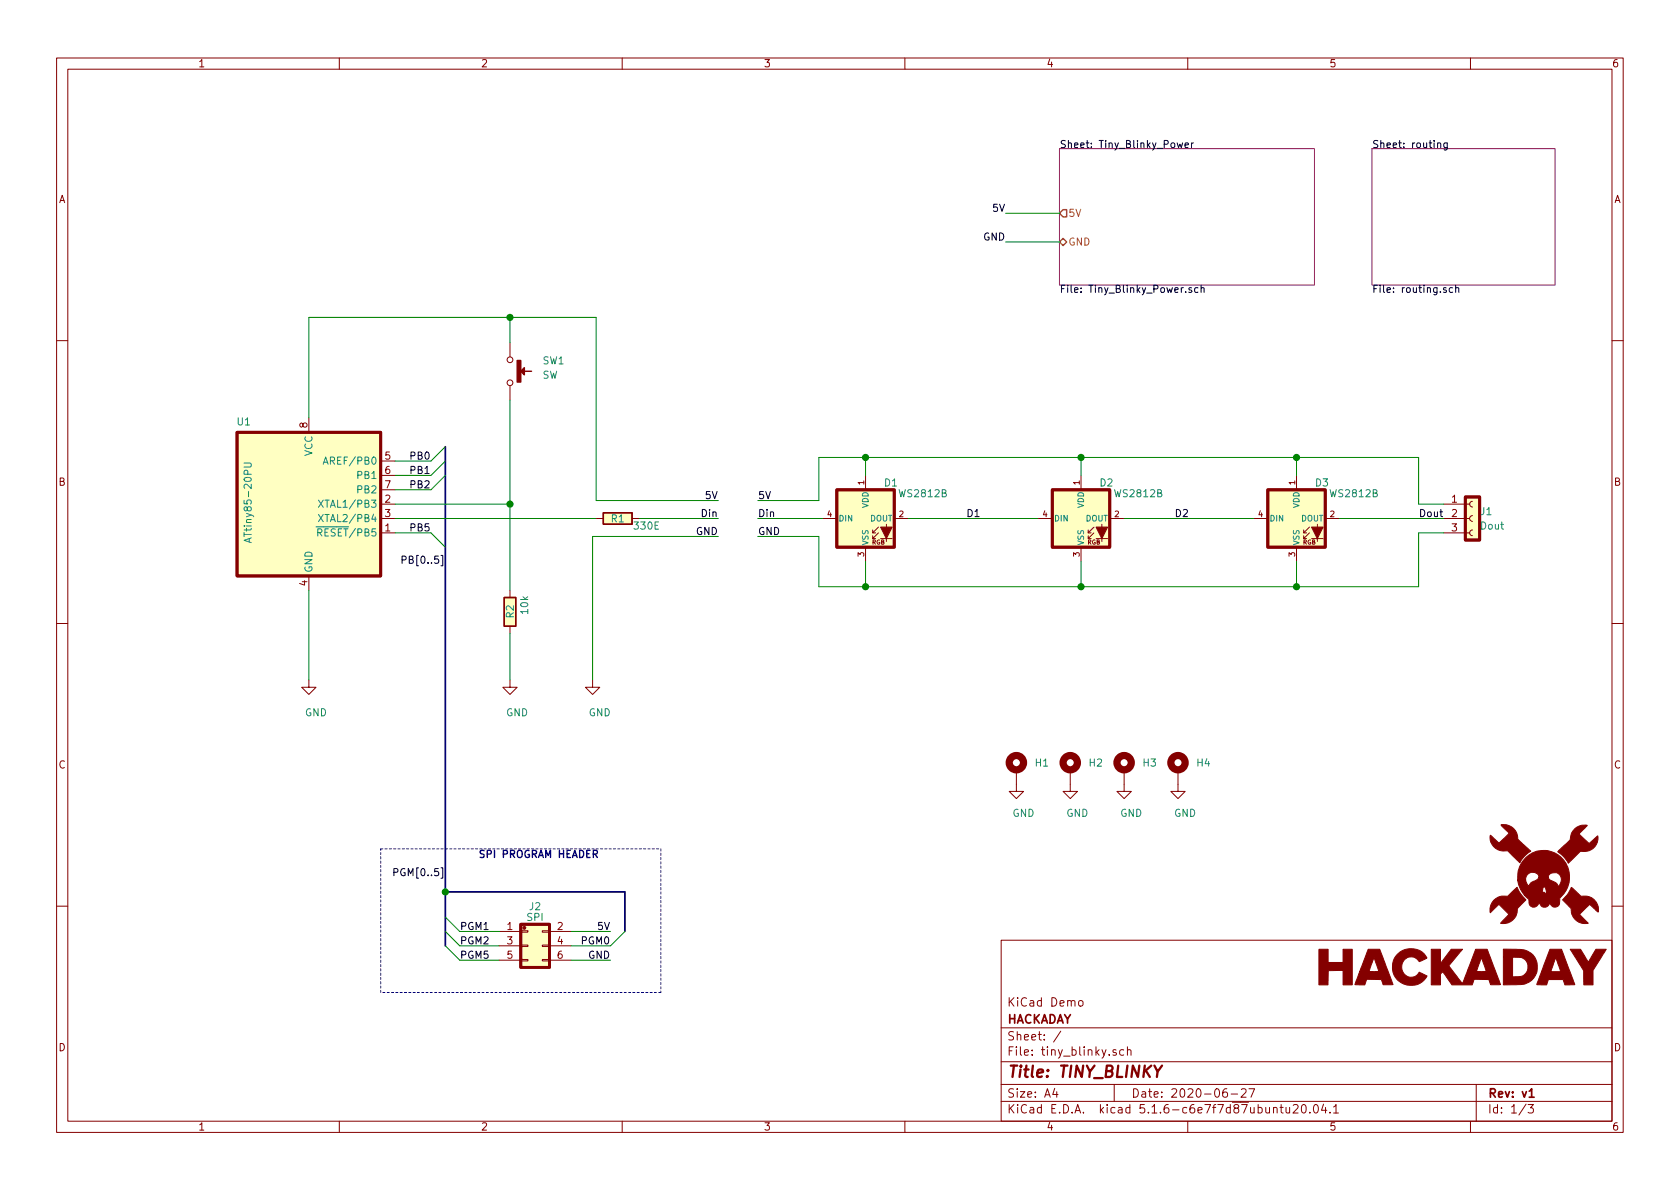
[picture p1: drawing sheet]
EESchema Schematic File Version 4
EELAYER 30 0
EELAYER END
$Descr A4 11693 8268
encoding utf-8
Sheet 1 3
Title "TINY_BLINKY"
Date "2020-06-27"
Rev "v1"
Comp "HACKADAY"
Comment1 "KiCad Demo"
Comment2 ""
Comment3 ""
Comment4 ""
$EndDescr
$Comp
L tiny_blinky:ATtiny85-20PU U1
U 1 1
P 2150 3500
F 0 "U1" H 1750 4075 50  0000 R CNN
F 1 "ATtiny85-20PU" V 1725 3800 50  0000 R CNN
F 2 "tiny_blinky:DIP-8_W7.62mm" H 2150 3500 50  0001 C CIN
F 3 "http://ww1.microchip.com/downloads/en/DeviceDoc/atmel-2586-avr-8-bit-microcontroller-attiny25-attiny45-attiny85_datasheet.pdf" H 2150 3500 50  0001 C CNN
	1    2150 3500
	1    0    0    -1  
$EndComp
$Comp
L tiny_blinky:R R2
U 1 1
P 3550 4250
F 0 "R2" V 3550 4200 50  0000 L CNN
F 1 "10k" V 3650 4225 50  0000 L CNN
F 2 "tiny_blinky:R_Axial_DIN0207_L6.3mm_D2.5mm_P7.62mm_Horizontal" V 3480 4250 50  0001 C CNN
F 3 "~" H 3550 4250 50  0001 C CNN
	1    3550 4250
	1    0    0    -1  
$EndComp
$Comp
L tiny_blinky:R R1
U 1 1
P 4300 3600
F 0 "R1" V 4300 3600 50  0000 C CNN
F 1 "330E" V 4350 3800 50  0000 C CNN
F 2 "tiny_blinky:R_Axial_DIN0207_L6.3mm_D2.5mm_P7.62mm_Horizontal" V 4230 3600 50  0001 C CNN
F 3 "~" H 4300 3600 50  0001 C CNN
	1    4300 3600
	0    1    1    0   
$EndComp
Wire Wire Line
	3550 2775 3550 3500
Wire Wire Line
	2750 3500 3550 3500
Connection ~ 3550 3500
Wire Wire Line
	3550 3500 3550 4100
Wire Wire Line
	4150 3600 2750 3600
Wire Wire Line
	2150 2900 2150 2200
Wire Wire Line
	2150 2200 3550 2200
Wire Wire Line
	4150 2200 4150 3475
Wire Wire Line
	4150 3475 5000 3475
Wire Wire Line
	3550 2375 3550 2200
Connection ~ 3550 2200
Wire Wire Line
	3550 2200 4150 2200
Wire Wire Line
	4450 3600 5000 3600
Wire Wire Line
	5000 3725 4125 3725
Wire Wire Line
	4125 3725 4125 4725
$Comp
L power:GND #PWR01
U 1 1
P 2150 4725
F 0 "#PWR01" H 2150 4475 50  0001 C CNN
F 1 "GND" H 2200 4500 50  0000 C CNN
F 2 "" H 2150 4725 50  0001 C CNN
F 3 "" H 2150 4725 50  0001 C CNN
	1    2150 4725
	1    0    0    -1  
$EndComp
Wire Wire Line
	2150 4100 2150 4725
$Comp
L power:GND #PWR02
U 1 1
P 3550 4725
F 0 "#PWR02" H 3550 4475 50  0001 C CNN
F 1 "GND" H 3600 4500 50  0000 C CNN
F 2 "" H 3550 4725 50  0001 C CNN
F 3 "" H 3550 4725 50  0001 C CNN
	1    3550 4725
	1    0    0    -1  
$EndComp
Wire Wire Line
	3550 4400 3550 4725
$Comp
L power:GND #PWR03
U 1 1
P 4125 4725
F 0 "#PWR03" H 4125 4475 50  0001 C CNN
F 1 "GND" H 4175 4500 50  0000 C CNN
F 2 "" H 4125 4725 50  0001 C CNN
F 3 "" H 4125 4725 50  0001 C CNN
	1    4125 4725
	1    0    0    -1  
$EndComp
Text Label 5000 3475 2    50   ~ 0
5V
Text Label 5000 3600 2    50   ~ 0
Din
Text Label 5000 3725 2    50   ~ 0
GND
$Comp
L tiny_blinky:WS2812B D1
U 1 1
P 6025 3600
F 0 "D1" H 6150 3850 50  0000 L CNN
F 1 "WS2812B" H 6250 3775 50  0000 L CNN
F 2 "tiny_blinky:LED_WS2812B_PLCC4_5.0x5.0mm_P3.2mm" H 6075 3300 50  0001 L TNN
F 3 "https://cdn-shop.adafruit.com/datasheets/WS2812B.pdf" H 6125 3225 50  0001 L TNN
	1    6025 3600
	1    0    0    -1  
$EndComp
$Comp
L tiny_blinky:WS2812B D2
U 1 1
P 7525 3600
F 0 "D2" H 7650 3850 50  0000 L CNN
F 1 "WS2812B" H 7750 3775 50  0000 L CNN
F 2 "tiny_blinky:LED_WS2812B_PLCC4_5.0x5.0mm_P3.2mm" H 7575 3300 50  0001 L TNN
F 3 "https://cdn-shop.adafruit.com/datasheets/WS2812B.pdf" H 7625 3225 50  0001 L TNN
	1    7525 3600
	1    0    0    -1  
$EndComp
$Comp
L tiny_blinky:WS2812B D3
U 1 1
P 9025 3600
F 0 "D3" H 9150 3850 50  0000 L CNN
F 1 "WS2812B" H 9250 3775 50  0000 L CNN
F 2 "tiny_blinky:LED_WS2812B_PLCC4_5.0x5.0mm_P3.2mm" H 9075 3300 50  0001 L TNN
F 3 "https://cdn-shop.adafruit.com/datasheets/WS2812B.pdf" H 9125 3225 50  0001 L TNN
	1    9025 3600
	1    0    0    -1  
$EndComp
Wire Wire Line
	6325 3600 7225 3600
Wire Wire Line
	7825 3600 8725 3600
Wire Wire Line
	9025 3300 9025 3175
Wire Wire Line
	9025 3175 7525 3175
Wire Wire Line
	6025 3175 6025 3300
Wire Wire Line
	7525 3300 7525 3175
Connection ~ 7525 3175
Wire Wire Line
	7525 3175 6025 3175
Wire Wire Line
	6025 3900 6025 4075
Wire Wire Line
	6025 4075 7525 4075
Wire Wire Line
	9025 4075 9025 3900
Wire Wire Line
	7525 3900 7525 4075
Connection ~ 7525 4075
Wire Wire Line
	7525 4075 9025 4075
Wire Wire Line
	6025 3175 5700 3175
Wire Wire Line
	5700 3175 5700 3475
Wire Wire Line
	5700 3475 5275 3475
Connection ~ 6025 3175
Wire Wire Line
	5725 3600 5275 3600
Wire Wire Line
	6025 4075 5700 4075
Wire Wire Line
	5700 4075 5700 3725
Wire Wire Line
	5700 3725 5275 3725
Connection ~ 6025 4075
Text Label 5275 3475 0    50   ~ 0
5V
Text Label 5275 3600 0    50   ~ 0
Din
Text Label 5275 3725 0    50   ~ 0
GND
$Comp
L tiny_blinky:Conn_01x03_Female J1
U 1 1
P 10250 3600
F 0 "J1" H 10300 3650 50  0000 L CNN
F 1 "Dout" H 10300 3550 50  0000 L CNN
F 2 "tiny_blinky:PinSocket_1x03_P2.54mm_Vertical" H 10250 3600 50  0001 C CNN
F 3 "~" H 10250 3600 50  0001 C CNN
	1    10250 3600
	1    0    0    -1  
$EndComp
Wire Wire Line
	9025 3175 9875 3175
Wire Wire Line
	9875 3175 9875 3500
Wire Wire Line
	9875 3500 10050 3500
Connection ~ 9025 3175
Wire Wire Line
	9325 3600 10050 3600
Wire Wire Line
	9025 4075 9875 4075
Wire Wire Line
	9875 4075 9875 3700
Wire Wire Line
	9875 3700 10050 3700
Connection ~ 9025 4075
Text Label 9875 3600 0    50   ~ 0
Dout
Text Label 6725 3600 0    50   ~ 0
D1
Text Label 8175 3600 0    50   ~ 0
D2
Wire Wire Line
	2750 3200 3000 3200
Wire Wire Line
	2750 3300 3000 3300
Wire Wire Line
	2750 3400 3000 3400
Wire Wire Line
	2750 3700 3000 3700
Text Label 3000 3200 2    50   ~ 0
PB0
Text Label 3000 3300 2    50   ~ 0
PB1
Text Label 3000 3400 2    50   ~ 0
PB2
Text Label 3000 3700 2    50   ~ 0
PB5
$Comp
L tiny_blinky:Conn_02x03_Odd_Even J2
U 1 1
P 3675 6575
F 0 "J2" H 3725 6850 50  0000 C CNN
F 1 "SPI" H 3725 6775 50  0000 C CNN
F 2 "tiny_blinky:PinHeader_2x03_P2.54mm_Vertical" H 3675 6575 50  0001 C CNN
F 3 "~" H 3675 6575 50  0001 C CNN
	1    3675 6575
	1    0    0    -1  
$EndComp
Wire Wire Line
	3475 6475 3200 6475
Wire Wire Line
	3475 6575 3200 6575
Wire Wire Line
	3475 6675 3200 6675
Wire Wire Line
	4250 6475 3975 6475
Wire Wire Line
	4250 6575 3975 6575
Wire Wire Line
	4250 6675 3975 6675
Text Label 3200 6475 0    50   ~ 0
PGM1
Text Label 3200 6575 0    50   ~ 0
PGM2
Text Label 3200 6675 0    50   ~ 0
PGM5
Text Label 4250 6575 2    50   ~ 0
PGM0
Text Label 4250 6675 2    50   ~ 0
GND
$Sheet
S 7375 1025 1775 950 
U 5EF97AD5
F0 "Tiny_Blinky_Power" 50
F1 "Tiny_Blinky_Power.sch" 50
F2 "5V" O L 7375 1475 50 
F3 "GND" B L 7375 1675 50 
$EndSheet
Wire Wire Line
	7375 1475 7000 1475
Wire Wire Line
	7375 1675 7000 1675
Text Label 7000 1475 2    50   ~ 0
5V
Text Label 7000 1675 2    50   ~ 0
GND
Entry Wire Line
	3000 3300 3100 3200
Entry Wire Line
	3000 3400 3100 3300
Entry Wire Line
	3000 3200 3100 3100
Entry Wire Line
	3000 3700 3100 3800
Entry Wire Line
	4250 6575 4350 6475
Entry Wire Line
	3100 6375 3200 6475
Entry Wire Line
	3100 6475 3200 6575
Entry Wire Line
	3100 6575 3200 6675
Connection ~ 3100 6200
Wire Bus Line
	3100 6200 4350 6200
Wire Notes Line
	2650 5900 4600 5900
Wire Notes Line
	4600 5900 4600 6900
Wire Notes Line
	4600 6900 2650 6900
Wire Notes Line
	2650 6900 2650 5900
Text Notes 4175 5975 2    50   ~ 10
SPI PROGRAM HEADER
Text Label 4250 6475 2    50   ~ 0
5V
Wire Bus Line
	4350 6475 4350 6200
Text Label 3100 3925 2    50   ~ 0
PB[0..5]
Text Label 3100 6100 2    50   ~ 0
PGM[0..5]
$Comp
L Mechanical:MountingHole_Pad H1
U 1 1
P 7075 5350
F 0 "H1" H 7200 5400 50  0000 L CNN
F 1 "MountingHole_Pad" H 7200 5325 50  0001 L CNN
F 2 "tiny_blinky:MountingHole_3.2mm_M3_Pad_Via" H 7075 5350 50  0001 C CNN
F 3 "~" H 7075 5350 50  0001 C CNN
	1    7075 5350
	1    0    0    -1  
$EndComp
$Comp
L power:GND #PWR04
U 1 1
P 7075 5450
F 0 "#PWR04" H 7075 5200 50  0001 C CNN
F 1 "GND" H 7125 5250 50  0000 C CNN
F 2 "" H 7075 5450 50  0001 C CNN
F 3 "" H 7075 5450 50  0001 C CNN
	1    7075 5450
	1    0    0    -1  
$EndComp
$Comp
L Mechanical:MountingHole_Pad H2
U 1 1
P 7450 5350
F 0 "H2" H 7575 5400 50  0000 L CNN
F 1 "MountingHole_Pad" H 7575 5325 50  0001 L CNN
F 2 "tiny_blinky:MountingHole_3.2mm_M3_Pad_Via" H 7450 5350 50  0001 C CNN
F 3 "~" H 7450 5350 50  0001 C CNN
	1    7450 5350
	1    0    0    -1  
$EndComp
$Comp
L power:GND #PWR05
U 1 1
P 7450 5450
F 0 "#PWR05" H 7450 5200 50  0001 C CNN
F 1 "GND" H 7500 5250 50  0000 C CNN
F 2 "" H 7450 5450 50  0001 C CNN
F 3 "" H 7450 5450 50  0001 C CNN
	1    7450 5450
	1    0    0    -1  
$EndComp
$Comp
L Mechanical:MountingHole_Pad H3
U 1 1
P 7825 5350
F 0 "H3" H 7950 5400 50  0000 L CNN
F 1 "MountingHole_Pad" H 7950 5325 50  0001 L CNN
F 2 "tiny_blinky:MountingHole_3.2mm_M3_Pad_Via" H 7825 5350 50  0001 C CNN
F 3 "~" H 7825 5350 50  0001 C CNN
	1    7825 5350
	1    0    0    -1  
$EndComp
$Comp
L power:GND #PWR06
U 1 1
P 7825 5450
F 0 "#PWR06" H 7825 5200 50  0001 C CNN
F 1 "GND" H 7875 5250 50  0000 C CNN
F 2 "" H 7825 5450 50  0001 C CNN
F 3 "" H 7825 5450 50  0001 C CNN
	1    7825 5450
	1    0    0    -1  
$EndComp
$Comp
L Mechanical:MountingHole_Pad H4
U 1 1
P 8200 5350
F 0 "H4" H 8325 5400 50  0000 L CNN
F 1 "MountingHole_Pad" H 8325 5325 50  0001 L CNN
F 2 "tiny_blinky:MountingHole_3.2mm_M3_Pad_Via" H 8200 5350 50  0001 C CNN
F 3 "~" H 8200 5350 50  0001 C CNN
	1    8200 5350
	1    0    0    -1  
$EndComp
$Comp
L power:GND #PWR07
U 1 1
P 8200 5450
F 0 "#PWR07" H 8200 5200 50  0001 C CNN
F 1 "GND" H 8250 5250 50  0000 C CNN
F 2 "" H 8200 5450 50  0001 C CNN
F 3 "" H 8200 5450 50  0001 C CNN
	1    8200 5450
	1    0    0    -1  
$EndComp
$Comp
L tiny_blinky:LOGO_hackaday G2
U 1 1
P 10175 6725
F 0 "G2" H 10175 7075 60  0001 C CNN
F 1 "LOGO_hackaday" H 10175 6950 60  0001 C CNN
F 2 "tiny_blinky:logo_hackaday" H 10175 6725 50  0001 C CNN
F 3 "" H 10175 6725 50  0001 C CNN
	1    10175 6725
	1    0    0    -1  
$EndComp
$Comp
L tiny_blinky:LOGO_skull G1
U 1 1
P 10750 6075
F 0 "G1" H 10750 5761 60  0001 C CNN
F 1 "LOGO_skull" H 10750 6389 60  0001 C CNN
F 2 "tiny_blinky:logo_skull" H 10750 6075 50  0001 C CNN
F 3 "" H 10750 6075 50  0001 C CNN
	1    10750 6075
	1    0    0    -1  
$EndComp
$Sheet
S 9550 1025 1275 950 
U 5F10C232
F0 "routing" 50
F1 "routing.sch" 50
$EndSheet
$Comp
L tiny_blinky:SW_Push SW1
U 1 1
P 3550 2575
F 0 "SW1" V 3475 2800 50  0000 L CNN
F 1 "SW" V 3575 2800 50  0000 L CNN
F 2 "tiny_blinky:SW_PUSH_6mm_H5mm" H 3550 2775 50  0001 C CNN
F 3 "" H 3550 2775 50  0001 C CNN
	1    3550 2575
	0    1    1    0   
$EndComp
Wire Bus Line
	3100 6200 3100 6575
Wire Bus Line
	3100 3100 3100 6200
$EndSCHEMATC
